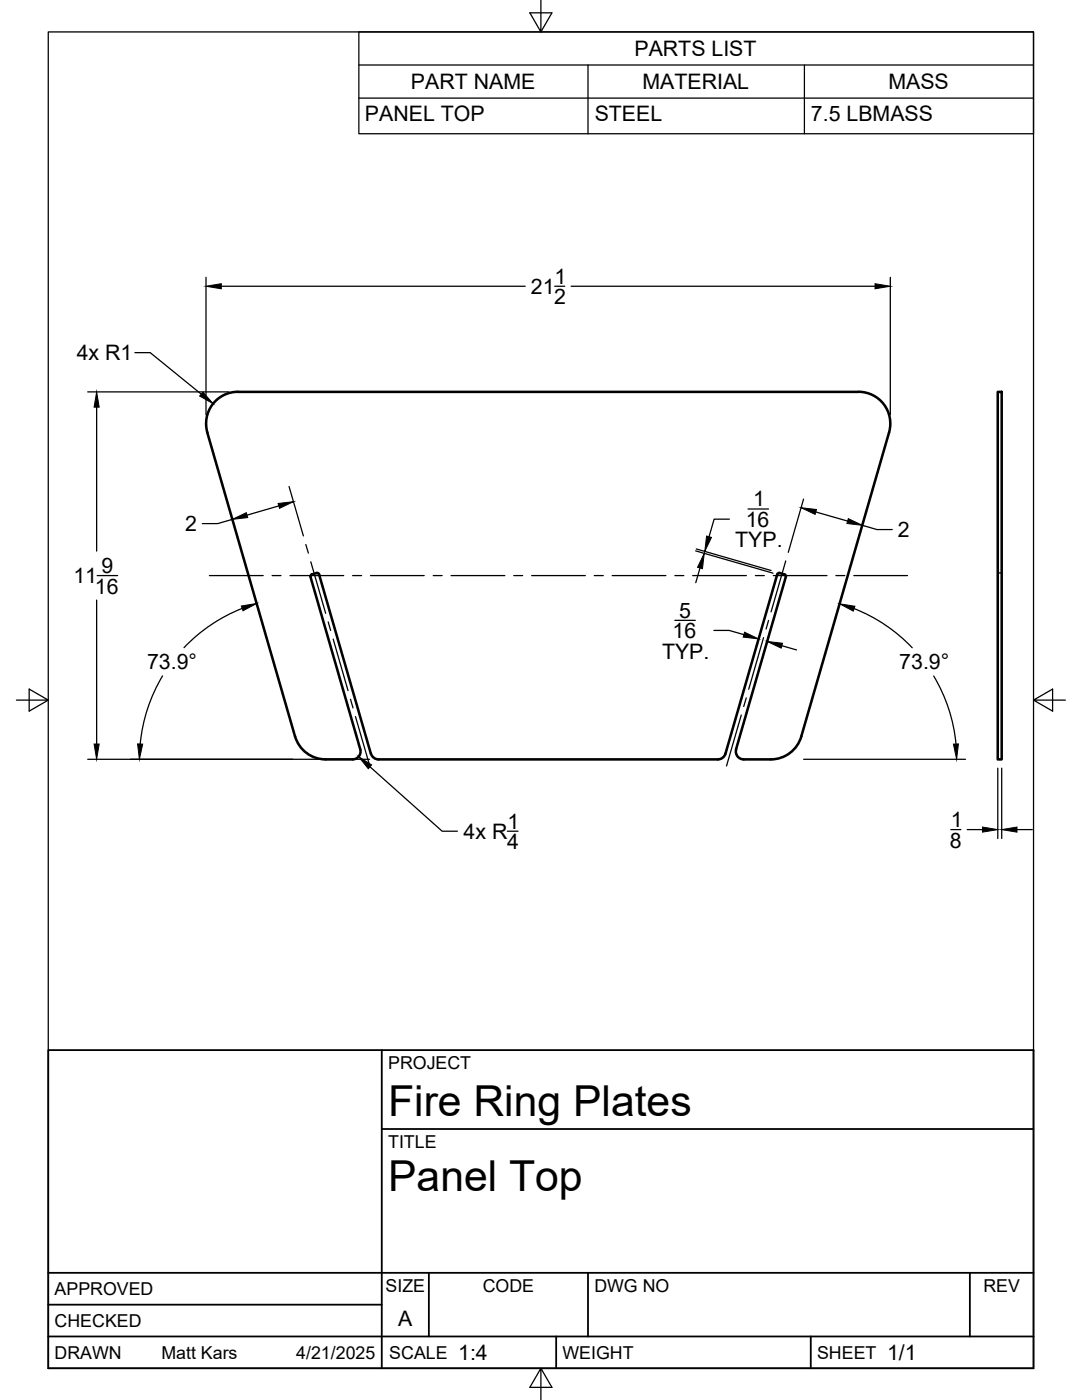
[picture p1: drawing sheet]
<svg xmlns="http://www.w3.org/2000/svg" width="216mm" height="279mm" viewBox="0 0 216 279" stroke-linecap="round" stroke-linejoin="round" font-family="sans-serif">
<!-- layer: Visible -->
<path d="M47.5 78.2h123.8M47.5 78.2a6.4 6.4 0 0 0-6.1 8.1l17.5 60.7a6.3 6.3 0 0 0 6.1 4.6h5.4M171.3 78.2a6.3 6.3 0 0 1 6.1 8.1l-17.5 60.7a6.3 6.3 0 0 1-6.1 4.6h-5.4a1.58 1.58 0 0 1-1.5-2.1M199.1 78.2h.8v73.4h-.8zM62.2 114.6l-.2 .3v.2l9.9 34.4a1.58 1.58 0 0 1-1.5 2.1M63.2 114.4l-1 .2M63.2 114.4h.2l.3 .2 10.3 35.8M155.6 114.4l1.1 .3 .1 .4-9.9 34.4M155.6 114.4l-.4 .1-.1 .1-10.3 35.8a1.59 1.59 0 0 1-1.6 1.2M74 150.4a1.58 1.58 0 0 0 1.5 1.2h67.7" fill="none" stroke="#000" stroke-width=".51"/>
<!-- layer: Hidden -->
<path d="M199.1 114.3h.8" fill="none" stroke="#000" stroke-width=".25"/>
<!-- layer: Border -->
<path d="M9.6 6.4h196.6v266.7h-196.6zM107.9 0v6.4l-2.2-3.8h4.4l-2.2 3.8M3.3 139.7h6.3l-3.8-2.2v4.4l3.8-2.2M206.2 139.7l3.8 2.2v-4.4l-3.8 2.2h6.4M107.9 273.1l2.2 3.8h-4.4l2.2-3.8v6.3" fill="none" stroke="#000" stroke-width=".25"/>
<!-- layer: Titleblock -->
<path d="M9.6 209.6h196.6v63.5h-196.6zM76.2 209.6v63.5M76.2 225.3h130M9.6 254h196.6M85.6 254v12.7M117.3 254v12.7M193.5 254v12.7M9.6 266.7h196.6M9.6 260.4h66.6M111 266.7v6.4M161.8 266.7v6.4" fill="none" stroke="#000" stroke-width=".36"/>
<!-- layer: Parts Lists -->
<path d="M71.6 6.4h134.6v20.3h-134.6zM71.6 13h134.6M71.6 19.6h134.6M117.3 13v13.7M160.5 13v13.7" fill="none" stroke="#000" stroke-width=".25"/>
<!-- layer: FD_Dimensions -->
<g fill="none" stroke="#000" stroke-width=".25">
<path d="M41.1 55.4v27.4M44.2 57.1h60.6M110.7 57.1h2M114 57.1h60.6M177.7 55.4v27.4M17.5 78.2h28.2M26.9 70.4h3.1l10.2 8.3M19.3 81.3v28.7M160.3 99.6l-3 10.6M19.3 119.8v28.7M19.4 114.9h4.1M46.4 103.7l-3 .8h-3"/>
<path d="M55.6 101l-6.3 1.8M138.8 109.9l15.4 4.5M138.9 109.6l15 4.3M139.7 113.3l-.9 3M145.5 103.6h-3l-1 3.5M149.3 101.6h4.1M162.8 102.2l6.3 1.8M172.1 104.8l2.9 .9h3M32.4 134.9a32.4 32.4 0 0 0-4.4 13.6M48.3 121.4a32.4 32.4 0 0 0-11.6 7.8M134.7 123.8h4M142.5 125.8h3l2.9 .9"/>
<path d="M153.6 126.3l-1.4 4.8M156 128.9l2.9 .8M170.4 121.5a32.3 32.3 0 0 1 11.6 7.8M186.3 134.9a32.3 32.3 0 0 1 4.5 13.6M17.5 151.5h56.2M73.8 153l14.4 12.9h3.1M160.4 151.5h32.3M199.1 153.3v14M199.9 153.3v14M101.2 165.9h2.2M189.7 165.6h2M193 165.6h3"/>
<path d="M202.9 165.6h3.1"/>
</g>
<g fill="#000" stroke="#000" stroke-width=".2">
<path d="M41.1 57.1l3.1-.5v1zM174.6 56.6l3.1 .5-3.1 .5zM40.5 78.3l2 2.3-2.7-1.6zM19.3 78.2l.5 3.1h-1zM46.4 103.7l2.7-1.4 .3 1zM55.5 100.5l3.1-.4-2.8 1.4zM140.5 110.4l-.3 3.1-1-.3zM141 107l1 .3-1.4 2.7zM159.9 101.3l3 .4-.3 1zM169.3 103.5l2.8 1.3-3.1-.3zM48.2 120.9l3-.5-2.7 1.5zM148.6 126.2l2.8 1.3-3.1-.4z"/>
<path d="M153.1 128l3 .4-.2 .9zM167.5 120.5l3.1 .5-.3 1zM18.8 148.5h1l-.5 3zM27.5 148.5h1l-.7 3zM71.5 151l2.6 1.7-.6 .7zM190.2 148.5h1l-.3 3zM196 165.1l3.1 .5-3.1 .5zM199.9 165.6l3-.5v1z"/>
</g>
<!-- layer: Smart Centers -->
<g fill="none" stroke="#000" stroke-width=".25">
<path d="M57.7 97.1l2.8 9.9M41.8 114.9h10.7M54.3 114.9h1.8M57.9 114.9h10.7M61 108.7l.5 1.7M62 112.1l3 10.3M70.4 114.9h1.8M73.9 114.9h10.7M86.4 114.9h1.8M90 114.9h10.7M102.5 114.9h1.8M106.1 114.9h10.7"/>
<path d="M118.6 114.9h1.8M122.2 114.9h10.7M134.7 114.9h1.7M138.2 114.9h10.7M150.7 114.9h1.8M154.3 114.9h10.7M156.8 112l-2.9 10.1M166.8 114.9h1.8M170.4 114.9h10.7M65.5 124.1l.5 1.7M66.5 127.6l2.9 10.2M69.9 139.6l.5 1.7"/>
<path d="M148.9 139.3l-.5 1.7M152.4 127.3l-3 10.3M153.4 123.8l-.5 1.7M70.9 143l2.9 9.9M147.9 142.7l-2.9 10.2"/>
</g>
<g font-size="8.5">
<text x="77.4" y="222.8">Fire Ring Plates</text>
<text x="77.4" y="237.8">Panel Top</text>
</g>
<g font-size="4.3">
<text x="126.6" y="11.2">PARTS LIST</text>
<text x="82" y="17.8">PART NAME</text>
<text x="128.2" y="17.8">MATERIAL</text>
<text x="177.3" y="17.8">MASS</text>
<text x="72.8" y="24.2">PANEL TOP</text>
<text x="118.7" y="24.2">STEEL</text>
<text x="161.8" y="24.2">7.5 LBMASS</text>
<text x="105.9" y="58.7">21</text>
<text x="110.7" y="56.6">1</text>
<text x="110.6" y="60.7">2</text>
<text x="15.3" y="71.9">4x R1</text>
<text x="150.3" y="101.1">1</text>
<text x="37" y="106">2</text>
<text x="148.8" y="105.2">16</text>
<text x="179.2" y="107.2">2</text>
<text x="146.7" y="109.2">TYP.</text>
<text x="14.6" y="116.4">11</text>
<text x="18.9" y="118.5">16</text>
<text x="20.3" y="114.4">9</text>
<text x="135.5" y="123.3">5</text>
<text x="132.1" y="131.4">TYP.</text>
<text x="134.2" y="127.4">16</text>
<text x="29.4" y="133.6">73.9°</text>
<text x="179.5" y="133.6">73.9°</text>
<text x="92.5" y="167.4">4x R</text>
<text x="101.3" y="165.4">1</text>
<text x="189.7" y="165.1">1</text>
<text x="101.2" y="169.4">4</text>
<text x="189.5" y="169.2">8</text>
<text x="79.5" y="264.5">A</text>
<text x="91.4" y="271.4">1:4</text>
<text x="177" y="271.4">1/1</text>
</g>
<g font-size="3.5">
<text x="77.4" y="213.4">PROJECT</text>
<text x="77.4" y="229.1">TITLE</text>
<text x="76.9" y="257.8">SIZE</text>
<text x="96.3" y="257.8">CODE</text>
<text x="118.6" y="257.8">DWG NO</text>
<text x="196.2" y="257.8">REV</text>
<text x="10.9" y="258.5">APPROVED</text>
<text x="10.9" y="264.8">CHECKED</text>
<text x="10.9" y="271.2">DRAWN</text>
<text x="32.2" y="271.2">Matt Kars</text>
<text x="59.1" y="271.2">4/21/2025</text>
<text x="77.7" y="271.2">SCALE</text>
<text x="112.2" y="271.2">WEIGHT</text>
<text x="163" y="271.2">SHEET</text>
</g>
</svg>
